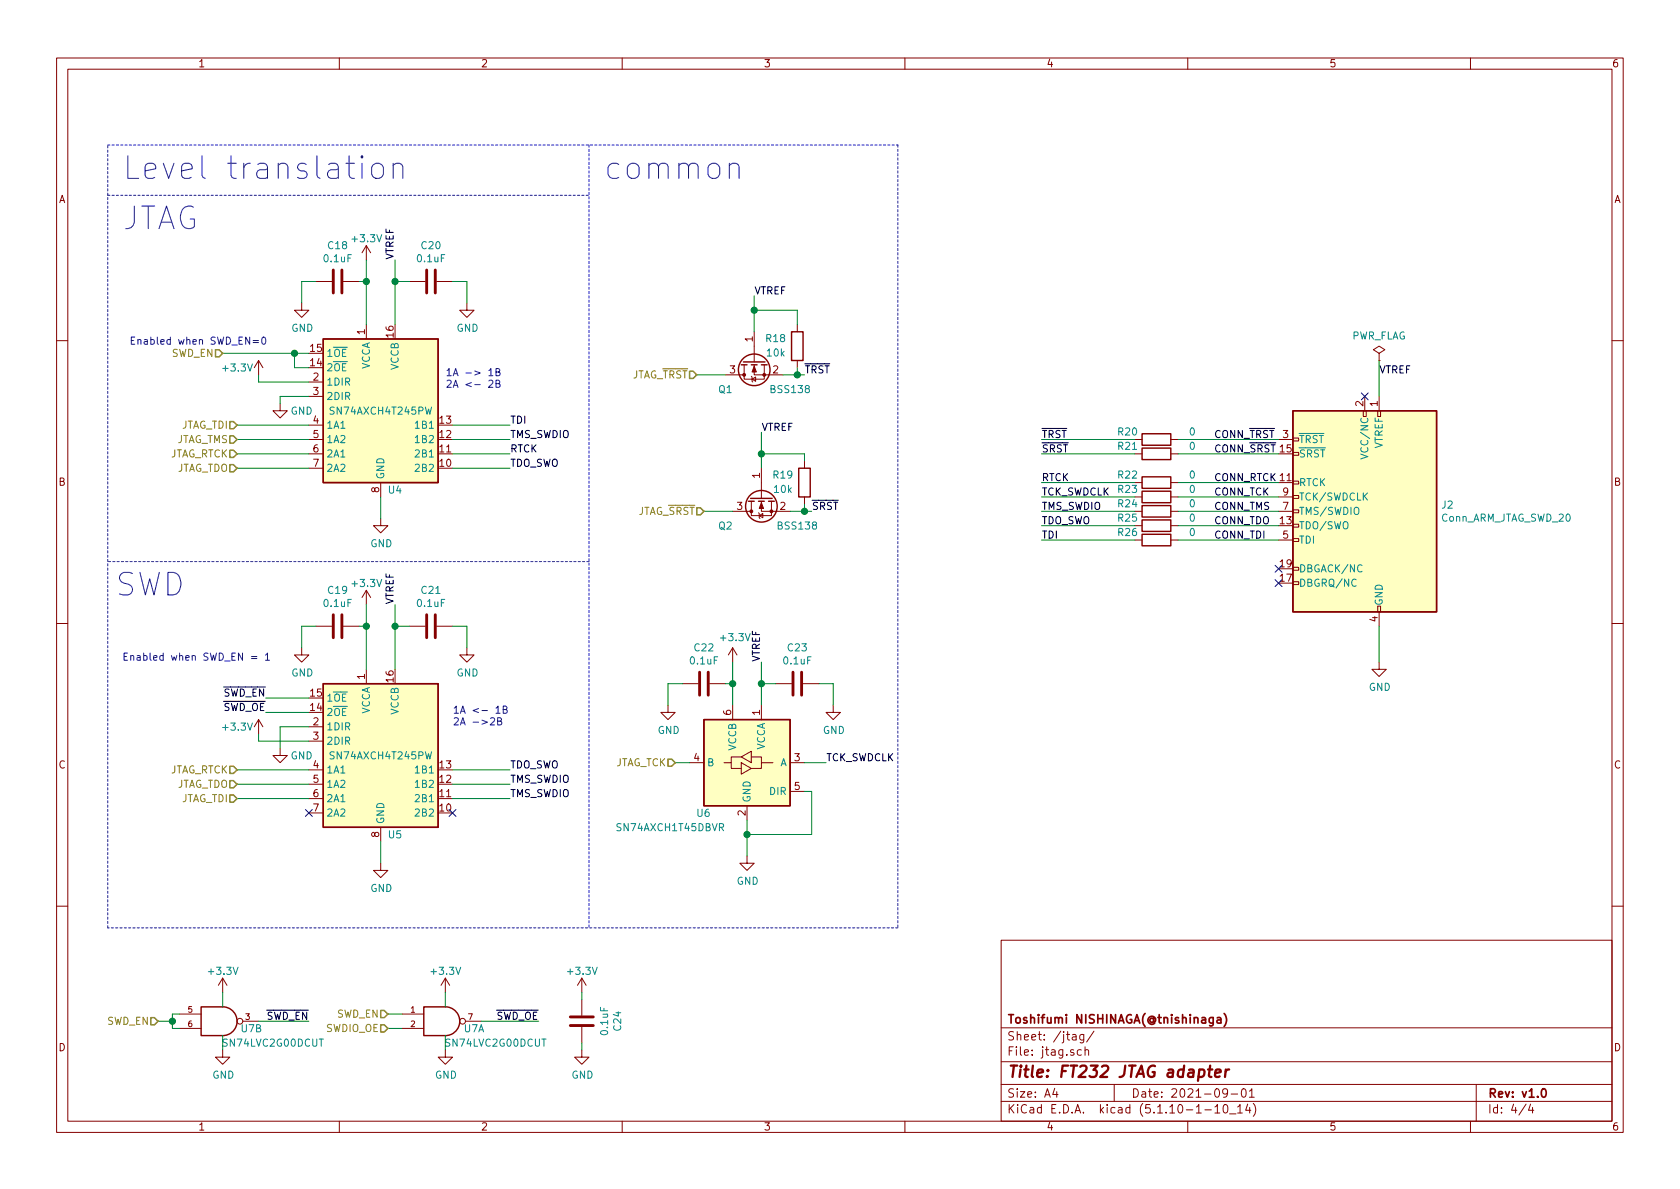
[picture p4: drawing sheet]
EESchema Schematic File Version 4
EELAYER 30 0
EELAYER END
$Descr A4 11693 8268
encoding utf-8
Sheet 4 4
Title "FT232 JTAG adapter"
Date "2021-09-01"
Rev "v1.0"
Comp "Toshifumi NISHINAGA(@tnishinaga)"
Comment1 ""
Comment2 ""
Comment3 ""
Comment4 ""
$EndDescr
Wire Wire Line
	9600 4350 9600 4600
NoConn ~ 8900 3950
NoConn ~ 8900 4050
NoConn ~ 9500 2750
Text HLabel 1650 3150 0    50   Input ~ 0
JTAG_RTCK
Text HLabel 4700 5300 0    50   Input ~ 0
JTAG_TCK
Text HLabel 1650 2950 0    50   Input ~ 0
JTAG_TDI
Text Label 9600 2600 0    50   ~ 0
VTREF
$Comp
L Connector:Conn_ARM_JTAG_SWD_20 J?
U 1 1
P 9500 3550
AR Path="/61335DD0" Ref="J?"  Part="1" 
AR Path="/613347ED/61335DD0" Ref="J2"  Part="1" 
F 0 "J2" H 8970 3596 50  0000 R CNN
F 1 "Conn_ARM_JTAG_SWD_20" H 8970 3505 50  0000 R CNN
F 2 "Connector_IDC:IDC-Header_2x10_P2.54mm_Horizontal" H 9950 2500 50  0001 L TNN
F 3 "http://infocenter.arm.com/help/topic/com.arm.doc.dui0499b/DUI0499B_system_design_reference.pdf" V 9150 2300 50  0001 C CNN
F 4 "3020-20-0200-00" H 9500 3550 50  0001 C CNN "MPN"
	1    9500 3550
	-1   0    0    -1  
$EndComp
Wire Wire Line
	9600 2500 9600 2750
Text Label 7250 3050 0    50   ~ 0
~TRST
Text Label 7250 3150 0    50   ~ 0
~SRST
Text Label 7250 3350 0    50   ~ 0
RTCK
Text Label 7250 3450 0    50   ~ 0
TCK_SWDCLK
Text Label 7250 3650 0    50   ~ 0
TDO_SWO
Text Label 7250 3750 0    50   ~ 0
TDI
Text Label 2750 1800 1    50   ~ 0
VTREF
$Comp
L power:+3.3V #PWR053
U 1 1
P 1800 2600
F 0 "#PWR053" H 1800 2450 50  0001 C CNN
F 1 "+3.3V" H 1650 2650 50  0000 C CNN
F 2 "" H 1800 2600 50  0001 C CNN
F 3 "" H 1800 2600 50  0001 C CNN
	1    1800 2600
	1    0    0    -1  
$EndComp
$Comp
L Device:C C20
U 1 1
P 3000 1950
F 0 "C20" V 2748 1950 50  0000 C CNN
F 1 "0.1uF" V 2839 1950 50  0000 C CNN
F 2 "Capacitor_SMD:C_0603_1608Metric" H 3038 1800 50  0001 C CNN
F 3 "~" H 3000 1950 50  0001 C CNN
	1    3000 1950
	0    1    1    0   
$EndComp
$Comp
L Device:C C18
U 1 1
P 2350 1950
F 0 "C18" V 2098 1950 50  0000 C CNN
F 1 "0.1uF" V 2189 1950 50  0000 C CNN
F 2 "Capacitor_SMD:C_0603_1608Metric" H 2388 1800 50  0001 C CNN
F 3 "~" H 2350 1950 50  0001 C CNN
	1    2350 1950
	0    1    1    0   
$EndComp
Wire Wire Line
	2550 1800 2550 1950
Wire Wire Line
	2500 1950 2550 1950
Connection ~ 2550 1950
Wire Wire Line
	2750 1950 2850 1950
Connection ~ 2750 1950
Wire Wire Line
	2750 1950 2750 1800
$Comp
L power:GND #PWR059
U 1 1
P 2100 2100
F 0 "#PWR059" H 2100 1850 50  0001 C CNN
F 1 "GND" H 2105 1927 50  0000 C CNN
F 2 "" H 2100 2100 50  0001 C CNN
F 3 "" H 2100 2100 50  0001 C CNN
	1    2100 2100
	1    0    0    -1  
$EndComp
Wire Wire Line
	3150 1950 3250 1950
Wire Wire Line
	3250 1950 3250 2100
Wire Wire Line
	2100 2100 2100 1950
Wire Wire Line
	2100 1950 2200 1950
Text Notes 850  1250 0    157  ~ 0
Level translation
$Comp
L power:PWR_FLAG #FLG07
U 1 1
P 9600 2500
F 0 "#FLG07" H 9600 2575 50  0001 C CNN
F 1 "PWR_FLAG" H 9600 2673 50  0000 C CNN
F 2 "" H 9600 2500 50  0001 C CNN
F 3 "~" H 9600 2500 50  0001 C CNN
	1    9600 2500
	1    0    0    -1  
$EndComp
$Comp
L Logic_LevelTranslator:SN74LVC1T45DBV U6
U 1 1
P 5200 5300
F 0 "U6" H 5450 4950 50  0000 L CNN
F 1 "SN74AXCH1T45DBVR" H 5350 4850 50  0000 L CNN
F 2 "Package_TO_SOT_SMD:SOT-23-6" H 5200 4850 50  0001 C CNN
F 3 "" H 4300 4650 50  0001 C CNN
F 4 "SN74AXCH1T45DBVR" H 5200 5300 50  0001 C CNN "MPN"
	1    5200 5300
	-1   0    0    -1  
$EndComp
Wire Wire Line
	4650 4750 4750 4750
Wire Wire Line
	4650 4900 4650 4750
Wire Wire Line
	5800 4750 5800 4900
Wire Wire Line
	5700 4750 5800 4750
$Comp
L power:GND #PWR073
U 1 1
P 5800 4900
F 0 "#PWR073" H 5800 4650 50  0001 C CNN
F 1 "GND" H 5805 4727 50  0000 C CNN
F 2 "" H 5800 4900 50  0001 C CNN
F 3 "" H 5800 4900 50  0001 C CNN
	1    5800 4900
	1    0    0    -1  
$EndComp
$Comp
L power:GND #PWR068
U 1 1
P 4650 4900
F 0 "#PWR068" H 4650 4650 50  0001 C CNN
F 1 "GND" H 4655 4727 50  0000 C CNN
F 2 "" H 4650 4900 50  0001 C CNN
F 3 "" H 4650 4900 50  0001 C CNN
	1    4650 4900
	1    0    0    -1  
$EndComp
Wire Wire Line
	5300 4750 5300 4600
Wire Wire Line
	5300 4750 5400 4750
Wire Wire Line
	5100 4750 5100 4900
Wire Wire Line
	5050 4750 5100 4750
Connection ~ 5300 4750
Wire Wire Line
	5300 4900 5300 4750
Connection ~ 5100 4750
Wire Wire Line
	5100 4600 5100 4750
$Comp
L Device:C C22
U 1 1
P 4900 4750
F 0 "C22" V 4648 4750 50  0000 C CNN
F 1 "0.1uF" V 4739 4750 50  0000 C CNN
F 2 "Capacitor_SMD:C_0603_1608Metric" H 4938 4600 50  0001 C CNN
F 3 "~" H 4900 4750 50  0001 C CNN
	1    4900 4750
	0    1    1    0   
$EndComp
$Comp
L Device:C C23
U 1 1
P 5550 4750
F 0 "C23" V 5298 4750 50  0000 C CNN
F 1 "0.1uF" V 5389 4750 50  0000 C CNN
F 2 "Capacitor_SMD:C_0603_1608Metric" H 5588 4600 50  0001 C CNN
F 3 "~" H 5550 4750 50  0001 C CNN
	1    5550 4750
	0    1    1    0   
$EndComp
$Comp
L power:+3.3V #PWR071
U 1 1
P 5100 4600
F 0 "#PWR071" H 5100 4450 50  0001 C CNN
F 1 "+3.3V" H 5115 4773 50  0000 C CNN
F 2 "" H 5100 4600 50  0001 C CNN
F 3 "" H 5100 4600 50  0001 C CNN
	1    5100 4600
	1    0    0    -1  
$EndComp
Text Label 5300 4600 1    50   ~ 0
VTREF
Wire Wire Line
	4700 5300 4800 5300
Wire Wire Line
	5600 5300 5750 5300
$Comp
L power:GND #PWR072
U 1 1
P 5200 5950
F 0 "#PWR072" H 5200 5700 50  0001 C CNN
F 1 "GND" H 5205 5777 50  0000 C CNN
F 2 "" H 5200 5950 50  0001 C CNN
F 3 "" H 5200 5950 50  0001 C CNN
	1    5200 5950
	1    0    0    -1  
$EndComp
Text HLabel 1650 3250 0    50   Input ~ 0
JTAG_TDO
$Comp
L Device:R R?
U 1 1
P 8050 3050
AR Path="/614D2828" Ref="R?"  Part="1" 
AR Path="/613347ED/614D2828" Ref="R20"  Part="1" 
F 0 "R20" V 8100 3250 50  0000 C CNN
F 1 "0" V 8100 2800 50  0000 C CNN
F 2 "Resistor_SMD:R_0603_1608Metric" V 7980 3050 50  0001 C CNN
F 3 "~" H 8050 3050 50  0001 C CNN
F 4 "RC0603FR-072KL" H 8050 3050 50  0001 C CNN "MPN"
	1    8050 3050
	0    -1   -1   0   
$EndComp
$Comp
L Device:R R?
U 1 1
P 8050 3150
AR Path="/614D4D81" Ref="R?"  Part="1" 
AR Path="/613347ED/614D4D81" Ref="R21"  Part="1" 
F 0 "R21" V 8100 3350 50  0000 C CNN
F 1 "0" V 8100 2900 50  0000 C CNN
F 2 "Resistor_SMD:R_0603_1608Metric" V 7980 3150 50  0001 C CNN
F 3 "~" H 8050 3150 50  0001 C CNN
F 4 "RC0603FR-072KL" H 8050 3150 50  0001 C CNN "MPN"
	1    8050 3150
	0    -1   -1   0   
$EndComp
$Comp
L Device:R R?
U 1 1
P 8050 3350
AR Path="/614D5166" Ref="R?"  Part="1" 
AR Path="/613347ED/614D5166" Ref="R22"  Part="1" 
F 0 "R22" V 8100 3550 50  0000 C CNN
F 1 "0" V 8100 3100 50  0000 C CNN
F 2 "Resistor_SMD:R_0603_1608Metric" V 7980 3350 50  0001 C CNN
F 3 "~" H 8050 3350 50  0001 C CNN
F 4 "RC0603FR-072KL" H 8050 3350 50  0001 C CNN "MPN"
	1    8050 3350
	0    -1   -1   0   
$EndComp
$Comp
L Device:R R?
U 1 1
P 8050 3450
AR Path="/614D53DB" Ref="R?"  Part="1" 
AR Path="/613347ED/614D53DB" Ref="R23"  Part="1" 
F 0 "R23" V 8100 3650 50  0000 C CNN
F 1 "0" V 8100 3200 50  0000 C CNN
F 2 "Resistor_SMD:R_0603_1608Metric" V 7980 3450 50  0001 C CNN
F 3 "~" H 8050 3450 50  0001 C CNN
F 4 "RC0603FR-072KL" H 8050 3450 50  0001 C CNN "MPN"
	1    8050 3450
	0    -1   -1   0   
$EndComp
$Comp
L Device:R R?
U 1 1
P 8050 3550
AR Path="/614D581C" Ref="R?"  Part="1" 
AR Path="/613347ED/614D581C" Ref="R24"  Part="1" 
F 0 "R24" V 8100 3750 50  0000 C CNN
F 1 "0" V 8100 3300 50  0000 C CNN
F 2 "Resistor_SMD:R_0603_1608Metric" V 7980 3550 50  0001 C CNN
F 3 "~" H 8050 3550 50  0001 C CNN
F 4 "RC0603FR-072KL" H 8050 3550 50  0001 C CNN "MPN"
	1    8050 3550
	0    -1   -1   0   
$EndComp
$Comp
L Device:R R?
U 1 1
P 8050 3650
AR Path="/614D93DD" Ref="R?"  Part="1" 
AR Path="/613347ED/614D93DD" Ref="R25"  Part="1" 
F 0 "R25" V 8100 3850 50  0000 C CNN
F 1 "0" V 8100 3400 50  0000 C CNN
F 2 "Resistor_SMD:R_0603_1608Metric" V 7980 3650 50  0001 C CNN
F 3 "~" H 8050 3650 50  0001 C CNN
F 4 "RC0603FR-072KL" H 8050 3650 50  0001 C CNN "MPN"
	1    8050 3650
	0    -1   -1   0   
$EndComp
$Comp
L Device:R R?
U 1 1
P 8050 3750
AR Path="/614D96A2" Ref="R?"  Part="1" 
AR Path="/613347ED/614D96A2" Ref="R26"  Part="1" 
F 0 "R26" V 8100 3950 50  0000 C CNN
F 1 "0" V 8100 3500 50  0000 C CNN
F 2 "Resistor_SMD:R_0603_1608Metric" V 7980 3750 50  0001 C CNN
F 3 "~" H 8050 3750 50  0001 C CNN
F 4 "RC0603FR-072KL" H 8050 3750 50  0001 C CNN "MPN"
	1    8050 3750
	0    -1   -1   0   
$EndComp
Text Label 5250 2050 0    50   ~ 0
VTREF
Text Label 5650 3550 0    50   ~ 0
~SRST
Text Label 5600 2600 0    50   ~ 0
~TRST
Text HLabel 4900 3550 0    50   Input ~ 0
JTAG_~SRST
Text HLabel 4850 2600 0    50   Input ~ 0
JTAG_~TRST
$Comp
L Transistor_FET:BSS138 Q1
U 1 1
P 5250 2500
F 0 "Q1" V 5450 2700 50  0000 C CNN
F 1 "BSS138" V 5450 2250 50  0000 C CNN
F 2 "Package_TO_SOT_SMD:SOT-23" H 5450 2425 50  0001 L CIN
F 3 "https://www.onsemi.com/pub/Collateral/BSS138-D.PDF" H 5250 2500 50  0001 L CNN
	1    5250 2500
	0    -1   1    0   
$EndComp
$Comp
L Device:R R?
U 1 1
P 5550 2400
AR Path="/6152EABC" Ref="R?"  Part="1" 
AR Path="/613347ED/6152EABC" Ref="R18"  Part="1" 
F 0 "R18" H 5700 2350 50  0000 C CNN
F 1 "10k" H 5700 2450 50  0000 C CNN
F 2 "Resistor_SMD:R_0603_1608Metric" V 5480 2400 50  0001 C CNN
F 3 "~" H 5550 2400 50  0001 C CNN
F 4 "" H 5550 2400 50  0001 C CNN "MPN"
	1    5550 2400
	-1   0    0    1   
$EndComp
Wire Wire Line
	5250 2050 5250 2150
Wire Wire Line
	5450 2600 5550 2600
Text Label 5300 3000 0    50   ~ 0
VTREF
$Comp
L Device:R R?
U 1 1
P 5600 3350
AR Path="/61545726" Ref="R?"  Part="1" 
AR Path="/613347ED/61545726" Ref="R19"  Part="1" 
F 0 "R19" H 5750 3300 50  0000 C CNN
F 1 "10k" H 5750 3400 50  0000 C CNN
F 2 "Resistor_SMD:R_0603_1608Metric" V 5530 3350 50  0001 C CNN
F 3 "~" H 5600 3350 50  0001 C CNN
F 4 "" H 5600 3350 50  0001 C CNN "MPN"
	1    5600 3350
	-1   0    0    1   
$EndComp
Wire Wire Line
	5300 3000 5300 3150
Wire Wire Line
	5500 3550 5600 3550
$Comp
L power:GND #PWR?
U 1 1
P 9600 4600
AR Path="/61335DD6" Ref="#PWR?"  Part="1" 
AR Path="/613347ED/61335DD6" Ref="#PWR074"  Part="1" 
F 0 "#PWR074" H 9600 4350 50  0001 C CNN
F 1 "GND" H 9605 4427 50  0000 C CNN
F 2 "" H 9600 4600 50  0001 C CNN
F 3 "" H 9600 4600 50  0001 C CNN
	1    9600 4600
	1    0    0    -1  
$EndComp
$Comp
L power:GND #PWR065
U 1 1
P 3250 2100
F 0 "#PWR065" H 3250 1850 50  0001 C CNN
F 1 "GND" H 3255 1927 50  0000 C CNN
F 2 "" H 3250 2100 50  0001 C CNN
F 3 "" H 3250 2100 50  0001 C CNN
	1    3250 2100
	1    0    0    -1  
$EndComp
$Comp
L Logic_LevelTranslator:SN74AVC4T245PW U4
U 1 1
P 2650 2850
F 0 "U4" H 2750 2300 50  0000 C CNN
F 1 "SN74AXCH4T245PW" H 2650 2850 50  0000 C CNN
F 2 "Package_SO:TSSOP-16_4.4x5mm_P0.65mm" H 2650 2750 50  0001 C CNN
F 3 "" H 2600 2600 50  0001 C CNN
F 4 "SN74AXCH4T245PW" H 2650 2850 50  0001 C CNN "MPN"
	1    2650 2850
	1    0    0    -1  
$EndComp
Wire Wire Line
	2550 1950 2550 2250
Wire Wire Line
	2750 1950 2750 2250
$Comp
L power:GND #PWR063
U 1 1
P 2650 3600
F 0 "#PWR063" H 2650 3350 50  0001 C CNN
F 1 "GND" H 2655 3427 50  0000 C CNN
F 2 "" H 2650 3600 50  0001 C CNN
F 3 "" H 2650 3600 50  0001 C CNN
	1    2650 3600
	1    0    0    -1  
$EndComp
Wire Wire Line
	2650 3450 2650 3600
Wire Wire Line
	2150 2450 2050 2450
Wire Wire Line
	2050 2450 2050 2550
Wire Wire Line
	2050 2550 2150 2550
$Comp
L power:GND #PWR054
U 1 1
P 1950 2800
F 0 "#PWR054" H 1950 2550 50  0001 C CNN
F 1 "GND" H 2100 2750 50  0000 C CNN
F 2 "" H 1950 2800 50  0001 C CNN
F 3 "" H 1950 2800 50  0001 C CNN
	1    1950 2800
	1    0    0    -1  
$EndComp
Wire Wire Line
	2150 2950 1650 2950
Wire Wire Line
	1650 3050 2150 3050
Wire Wire Line
	2150 3150 1650 3150
Wire Wire Line
	1650 3250 2150 3250
Text Label 7250 3550 0    50   ~ 0
TMS_SWDIO
Text Label 3550 3150 0    50   ~ 0
RTCK
Text Label 5750 5300 0    50   ~ 0
TCK_SWDCLK
Text Label 3550 3050 0    50   ~ 0
TMS_SWDIO
Text HLabel 1650 3050 0    50   Input ~ 0
JTAG_TMS
Text Label 3550 2950 0    50   ~ 0
TDI
Text Label 3550 3250 0    50   ~ 0
TDO_SWO
Wire Wire Line
	3150 2950 3550 2950
Wire Wire Line
	3550 3050 3150 3050
Wire Wire Line
	3150 3150 3550 3150
Wire Wire Line
	3550 3250 3150 3250
Wire Wire Line
	5200 5700 5200 5800
Wire Wire Line
	5600 5500 5650 5500
Wire Wire Line
	5650 5500 5650 5800
Wire Wire Line
	5650 5800 5200 5800
Connection ~ 5200 5800
Wire Wire Line
	5200 5800 5200 5950
$Comp
L power:+3.3V #PWR061
U 1 1
P 2550 1800
F 0 "#PWR061" H 2550 1650 50  0001 C CNN
F 1 "+3.3V" H 2550 1950 50  0000 C CNN
F 2 "" H 2550 1800 50  0001 C CNN
F 3 "" H 2550 1800 50  0001 C CNN
	1    2550 1800
	1    0    0    -1  
$EndComp
Text Label 2750 4200 1    50   ~ 0
VTREF
$Comp
L power:+3.3V #PWR055
U 1 1
P 1800 5100
F 0 "#PWR055" H 1800 4950 50  0001 C CNN
F 1 "+3.3V" H 1650 5150 50  0000 C CNN
F 2 "" H 1800 5100 50  0001 C CNN
F 3 "" H 1800 5100 50  0001 C CNN
	1    1800 5100
	1    0    0    -1  
$EndComp
$Comp
L Device:C C21
U 1 1
P 3000 4350
F 0 "C21" V 2748 4350 50  0000 C CNN
F 1 "0.1uF" V 2839 4350 50  0000 C CNN
F 2 "Capacitor_SMD:C_0603_1608Metric" H 3038 4200 50  0001 C CNN
F 3 "~" H 3000 4350 50  0001 C CNN
	1    3000 4350
	0    1    1    0   
$EndComp
$Comp
L Device:C C19
U 1 1
P 2350 4350
F 0 "C19" V 2098 4350 50  0000 C CNN
F 1 "0.1uF" V 2189 4350 50  0000 C CNN
F 2 "Capacitor_SMD:C_0603_1608Metric" H 2388 4200 50  0001 C CNN
F 3 "~" H 2350 4350 50  0001 C CNN
	1    2350 4350
	0    1    1    0   
$EndComp
Wire Wire Line
	2550 4200 2550 4350
Wire Wire Line
	2500 4350 2550 4350
Connection ~ 2550 4350
Wire Wire Line
	2750 4350 2850 4350
Connection ~ 2750 4350
Wire Wire Line
	2750 4350 2750 4200
$Comp
L power:GND #PWR060
U 1 1
P 2100 4500
F 0 "#PWR060" H 2100 4250 50  0001 C CNN
F 1 "GND" H 2105 4327 50  0000 C CNN
F 2 "" H 2100 4500 50  0001 C CNN
F 3 "" H 2100 4500 50  0001 C CNN
	1    2100 4500
	1    0    0    -1  
$EndComp
Wire Wire Line
	3150 4350 3250 4350
Wire Wire Line
	3250 4350 3250 4500
Wire Wire Line
	2100 4500 2100 4350
Wire Wire Line
	2100 4350 2200 4350
$Comp
L power:GND #PWR066
U 1 1
P 3250 4500
F 0 "#PWR066" H 3250 4250 50  0001 C CNN
F 1 "GND" H 3255 4327 50  0000 C CNN
F 2 "" H 3250 4500 50  0001 C CNN
F 3 "" H 3250 4500 50  0001 C CNN
	1    3250 4500
	1    0    0    -1  
$EndComp
$Comp
L Logic_LevelTranslator:SN74AVC4T245PW U5
U 1 1
P 2650 5250
F 0 "U5" H 2750 4700 50  0000 C CNN
F 1 "SN74AXCH4T245PW" H 2650 5250 50  0000 C CNN
F 2 "Package_SO:TSSOP-16_4.4x5mm_P0.65mm" H 2650 5150 50  0001 C CNN
F 3 "" H 2600 5000 50  0001 C CNN
F 4 "SN74AXCH4T245PW" H 2650 5250 50  0001 C CNN "MPN"
	1    2650 5250
	1    0    0    -1  
$EndComp
Wire Wire Line
	2550 4350 2550 4650
Wire Wire Line
	2750 4350 2750 4650
$Comp
L power:GND #PWR064
U 1 1
P 2650 6000
F 0 "#PWR064" H 2650 5750 50  0001 C CNN
F 1 "GND" H 2655 5827 50  0000 C CNN
F 2 "" H 2650 6000 50  0001 C CNN
F 3 "" H 2650 6000 50  0001 C CNN
	1    2650 6000
	1    0    0    -1  
$EndComp
Wire Wire Line
	2650 5850 2650 6000
$Comp
L power:GND #PWR056
U 1 1
P 1950 5200
F 0 "#PWR056" H 1950 4950 50  0001 C CNN
F 1 "GND" H 2100 5150 50  0000 C CNN
F 2 "" H 1950 5200 50  0001 C CNN
F 3 "" H 1950 5200 50  0001 C CNN
	1    1950 5200
	1    0    0    -1  
$EndComp
Wire Wire Line
	2150 5550 1650 5550
Wire Wire Line
	2150 5350 1650 5350
Wire Wire Line
	1650 5450 2150 5450
Wire Wire Line
	3150 5550 3550 5550
Wire Wire Line
	3150 5350 3550 5350
Wire Wire Line
	3550 5450 3150 5450
$Comp
L power:+3.3V #PWR062
U 1 1
P 2550 4200
F 0 "#PWR062" H 2550 4050 50  0001 C CNN
F 1 "+3.3V" H 2550 4350 50  0000 C CNN
F 2 "" H 2550 4200 50  0001 C CNN
F 3 "" H 2550 4200 50  0001 C CNN
	1    2550 4200
	1    0    0    -1  
$EndComp
Text Label 3550 5550 0    50   ~ 0
TMS_SWDIO
Text Label 3550 5450 0    50   ~ 0
TMS_SWDIO
Text Label 3550 5350 0    50   ~ 0
TDO_SWO
Text HLabel 1650 5450 0    50   Input ~ 0
JTAG_TDO
Text HLabel 1650 5350 0    50   Input ~ 0
JTAG_RTCK
Text HLabel 1650 5550 0    50   Input ~ 0
JTAG_TDI
Wire Notes Line
	750  1000 6250 1000
Wire Notes Line
	6250 1000 6250 6450
Wire Notes Line
	6250 6450 750  6450
Wire Notes Line
	750  6450 750  1000
Wire Notes Line
	4100 1000 4100 6450
Wire Notes Line
	4100 3900 750  3900
Wire Notes Line
	750  1350 4100 1350
Text Notes 850  1600 0    157  ~ 0
JTAG
Text Notes 800  4150 0    157  ~ 0
SWD
Text Notes 4200 1250 0    157  ~ 0
common
Text Label 8450 3050 0    50   ~ 0
CONN_~TRST
Text Label 8450 3150 0    50   ~ 0
CONN_~SRST
Text Label 8450 3350 0    50   ~ 0
CONN_RTCK
Text Label 8450 3450 0    50   ~ 0
CONN_TCK
Text Label 8450 3550 0    50   ~ 0
CONN_TMS
Text Label 8450 3650 0    50   ~ 0
CONN_TDO
Text Label 8450 3750 0    50   ~ 0
CONN_TDI
Wire Wire Line
	8200 3050 8900 3050
Wire Wire Line
	8200 3150 8900 3150
Wire Wire Line
	8200 3350 8900 3350
Wire Wire Line
	8200 3450 8900 3450
Wire Wire Line
	8200 3550 8900 3550
Wire Wire Line
	8200 3650 8900 3650
Wire Wire Line
	8200 3750 8900 3750
Wire Wire Line
	7900 3750 7250 3750
Wire Wire Line
	7250 3650 7900 3650
Wire Wire Line
	7900 3550 7250 3550
Wire Wire Line
	7250 3450 7900 3450
Wire Wire Line
	7900 3350 7250 3350
Wire Wire Line
	7250 3150 7900 3150
Wire Wire Line
	7900 3050 7250 3050
Text Notes 3150 5050 0    50   ~ 0
1A <- 1B\n2A ->2B\n
Wire Wire Line
	2150 5150 1800 5150
Wire Wire Line
	2150 5050 1950 5050
Wire Wire Line
	1950 5050 1950 5200
$Comp
L Transistor_FET:BSS138 Q2
U 1 1
P 5300 3450
F 0 "Q2" V 5500 3700 50  0000 C CNN
F 1 "BSS138" V 5500 3200 50  0000 C CNN
F 2 "Package_TO_SOT_SMD:SOT-23" H 5500 3375 50  0001 L CIN
F 3 "https://www.onsemi.com/pub/Collateral/BSS138-D.PDF" H 5300 3450 50  0001 L CNN
	1    5300 3450
	0    -1   1    0   
$EndComp
Wire Wire Line
	4850 2600 5050 2600
Wire Wire Line
	4900 3550 5100 3550
Wire Wire Line
	5250 2150 5550 2150
Wire Wire Line
	5550 2150 5550 2250
Connection ~ 5250 2150
Wire Wire Line
	5250 2150 5250 2300
Wire Wire Line
	5550 2550 5550 2600
Connection ~ 5550 2600
Wire Wire Line
	5550 2600 5600 2600
Wire Wire Line
	5600 3500 5600 3550
Connection ~ 5600 3550
Wire Wire Line
	5600 3550 5650 3550
Wire Wire Line
	5600 3200 5600 3150
Wire Wire Line
	5600 3150 5300 3150
Connection ~ 5300 3150
Wire Wire Line
	5300 3150 5300 3250
Wire Wire Line
	1950 2800 1950 2750
Wire Wire Line
	1950 2750 2150 2750
Wire Wire Line
	2150 2650 1800 2650
Wire Wire Line
	1800 2650 1800 2600
Text Notes 3100 2700 0    50   ~ 0
1A -> 1B\n2A <- 2B\n
Wire Wire Line
	1550 2450 2050 2450
Connection ~ 2050 2450
Wire Wire Line
	1800 5150 1800 5100
Text HLabel 1100 7100 0    50   Input ~ 0
SWD_EN
Text Label 1850 4950 2    50   ~ 0
~SWD_OE
$Comp
L power:GND #PWR0101
U 1 1
P 1550 7300
F 0 "#PWR0101" H 1550 7050 50  0001 C CNN
F 1 "GND" H 1555 7127 50  0000 C CNN
F 2 "" H 1550 7300 50  0001 C CNN
F 3 "" H 1550 7300 50  0001 C CNN
	1    1550 7300
	1    0    0    -1  
$EndComp
$Comp
L power:+3.3V #PWR0102
U 1 1
P 1550 6900
F 0 "#PWR0102" H 1550 6750 50  0001 C CNN
F 1 "+3.3V" H 1550 7050 50  0000 C CNN
F 2 "" H 1550 6900 50  0001 C CNN
F 3 "" H 1550 6900 50  0001 C CNN
	1    1550 6900
	1    0    0    -1  
$EndComp
$Comp
L Device:C C24
U 1 1
P 4050 7100
F 0 "C24" V 3798 7100 50  0000 C CNN
F 1 "0.1uF" V 3889 7100 50  0000 C CNN
F 2 "Capacitor_SMD:C_0603_1608Metric" H 4088 6950 50  0001 C CNN
F 3 "~" H 4050 7100 50  0001 C CNN
	1    4050 7100
	-1   0    0    1   
$EndComp
Wire Wire Line
	2150 4850 1850 4850
Wire Wire Line
	2150 4950 1850 4950
Wire Wire Line
	1100 7100 1200 7100
Text HLabel 2700 7150 0    50   Input ~ 0
SWDIO_OE
Text HLabel 1550 2450 0    50   Input ~ 0
SWD_EN
Text Label 2150 7100 2    50   ~ 0
~SWD_EN
Wire Wire Line
	1800 7100 2150 7100
Text Label 1850 4850 2    50   ~ 0
~SWD_EN
Text Notes 900  2400 0    50   ~ 0
Enabled when SWD_EN=0
Text Notes 850  4600 0    50   ~ 0
Enabled when SWD_EN = 1
Text HLabel 2700 7050 0    50   Input ~ 0
SWD_EN
Text Label 3750 7100 2    50   ~ 0
~SWD_OE
Wire Wire Line
	3350 7100 3750 7100
Wire Wire Line
	2700 7050 2800 7050
Wire Wire Line
	2800 7150 2700 7150
$Comp
L 74xGxx:74LVC2G00 U7
U 1 1
P 3100 7100
F 0 "U7" H 3300 7050 50  0000 C CNN
F 1 "SN74LVC2G00DCUT" H 3450 6950 50  0000 C CNN
F 2 "Package_SO:VSSOP-8_2.3x2mm_P0.5mm" H 3100 7100 50  0001 C CNN
F 3 "http://www.ti.com/lit/sg/scyt129e/scyt129e.pdf" H 3100 7100 50  0001 C CNN
	1    3100 7100
	1    0    0    -1  
$EndComp
$Comp
L 74xGxx:74LVC2G00 U7
U 2 1
P 1550 7100
F 0 "U7" H 1750 7050 50  0000 C CNN
F 1 "SN74LVC2G00DCUT" H 1900 6950 50  0000 C CNN
F 2 "Package_SO:VSSOP-8_2.3x2mm_P0.5mm" H 1550 7100 50  0001 C CNN
F 3 "http://www.ti.com/lit/sg/scyt129e/scyt129e.pdf" H 1550 7100 50  0001 C CNN
	2    1550 7100
	1    0    0    -1  
$EndComp
Wire Wire Line
	1250 7050 1200 7050
Wire Wire Line
	1200 7050 1200 7100
Wire Wire Line
	1200 7100 1200 7150
Wire Wire Line
	1200 7150 1250 7150
Connection ~ 1200 7100
Wire Wire Line
	1550 6900 1550 7000
Wire Wire Line
	1550 7200 1550 7300
$Comp
L power:+3.3V #PWR0103
U 1 1
P 3100 6900
F 0 "#PWR0103" H 3100 6750 50  0001 C CNN
F 1 "+3.3V" H 3100 7050 50  0000 C CNN
F 2 "" H 3100 6900 50  0001 C CNN
F 3 "" H 3100 6900 50  0001 C CNN
	1    3100 6900
	1    0    0    -1  
$EndComp
$Comp
L power:GND #PWR0104
U 1 1
P 3100 7300
F 0 "#PWR0104" H 3100 7050 50  0001 C CNN
F 1 "GND" H 3105 7127 50  0000 C CNN
F 2 "" H 3100 7300 50  0001 C CNN
F 3 "" H 3100 7300 50  0001 C CNN
	1    3100 7300
	1    0    0    -1  
$EndComp
Wire Wire Line
	3100 6900 3100 7000
Wire Wire Line
	3100 7200 3100 7300
$Comp
L power:+3.3V #PWR0105
U 1 1
P 4050 6900
F 0 "#PWR0105" H 4050 6750 50  0001 C CNN
F 1 "+3.3V" H 4050 7050 50  0000 C CNN
F 2 "" H 4050 6900 50  0001 C CNN
F 3 "" H 4050 6900 50  0001 C CNN
	1    4050 6900
	1    0    0    -1  
$EndComp
$Comp
L power:GND #PWR0106
U 1 1
P 4050 7300
F 0 "#PWR0106" H 4050 7050 50  0001 C CNN
F 1 "GND" H 4055 7127 50  0000 C CNN
F 2 "" H 4050 7300 50  0001 C CNN
F 3 "" H 4050 7300 50  0001 C CNN
	1    4050 7300
	1    0    0    -1  
$EndComp
Wire Wire Line
	4050 7250 4050 7300
Wire Wire Line
	4050 6900 4050 6950
NoConn ~ 3150 5650
NoConn ~ 2150 5650
$EndSCHEMATC
